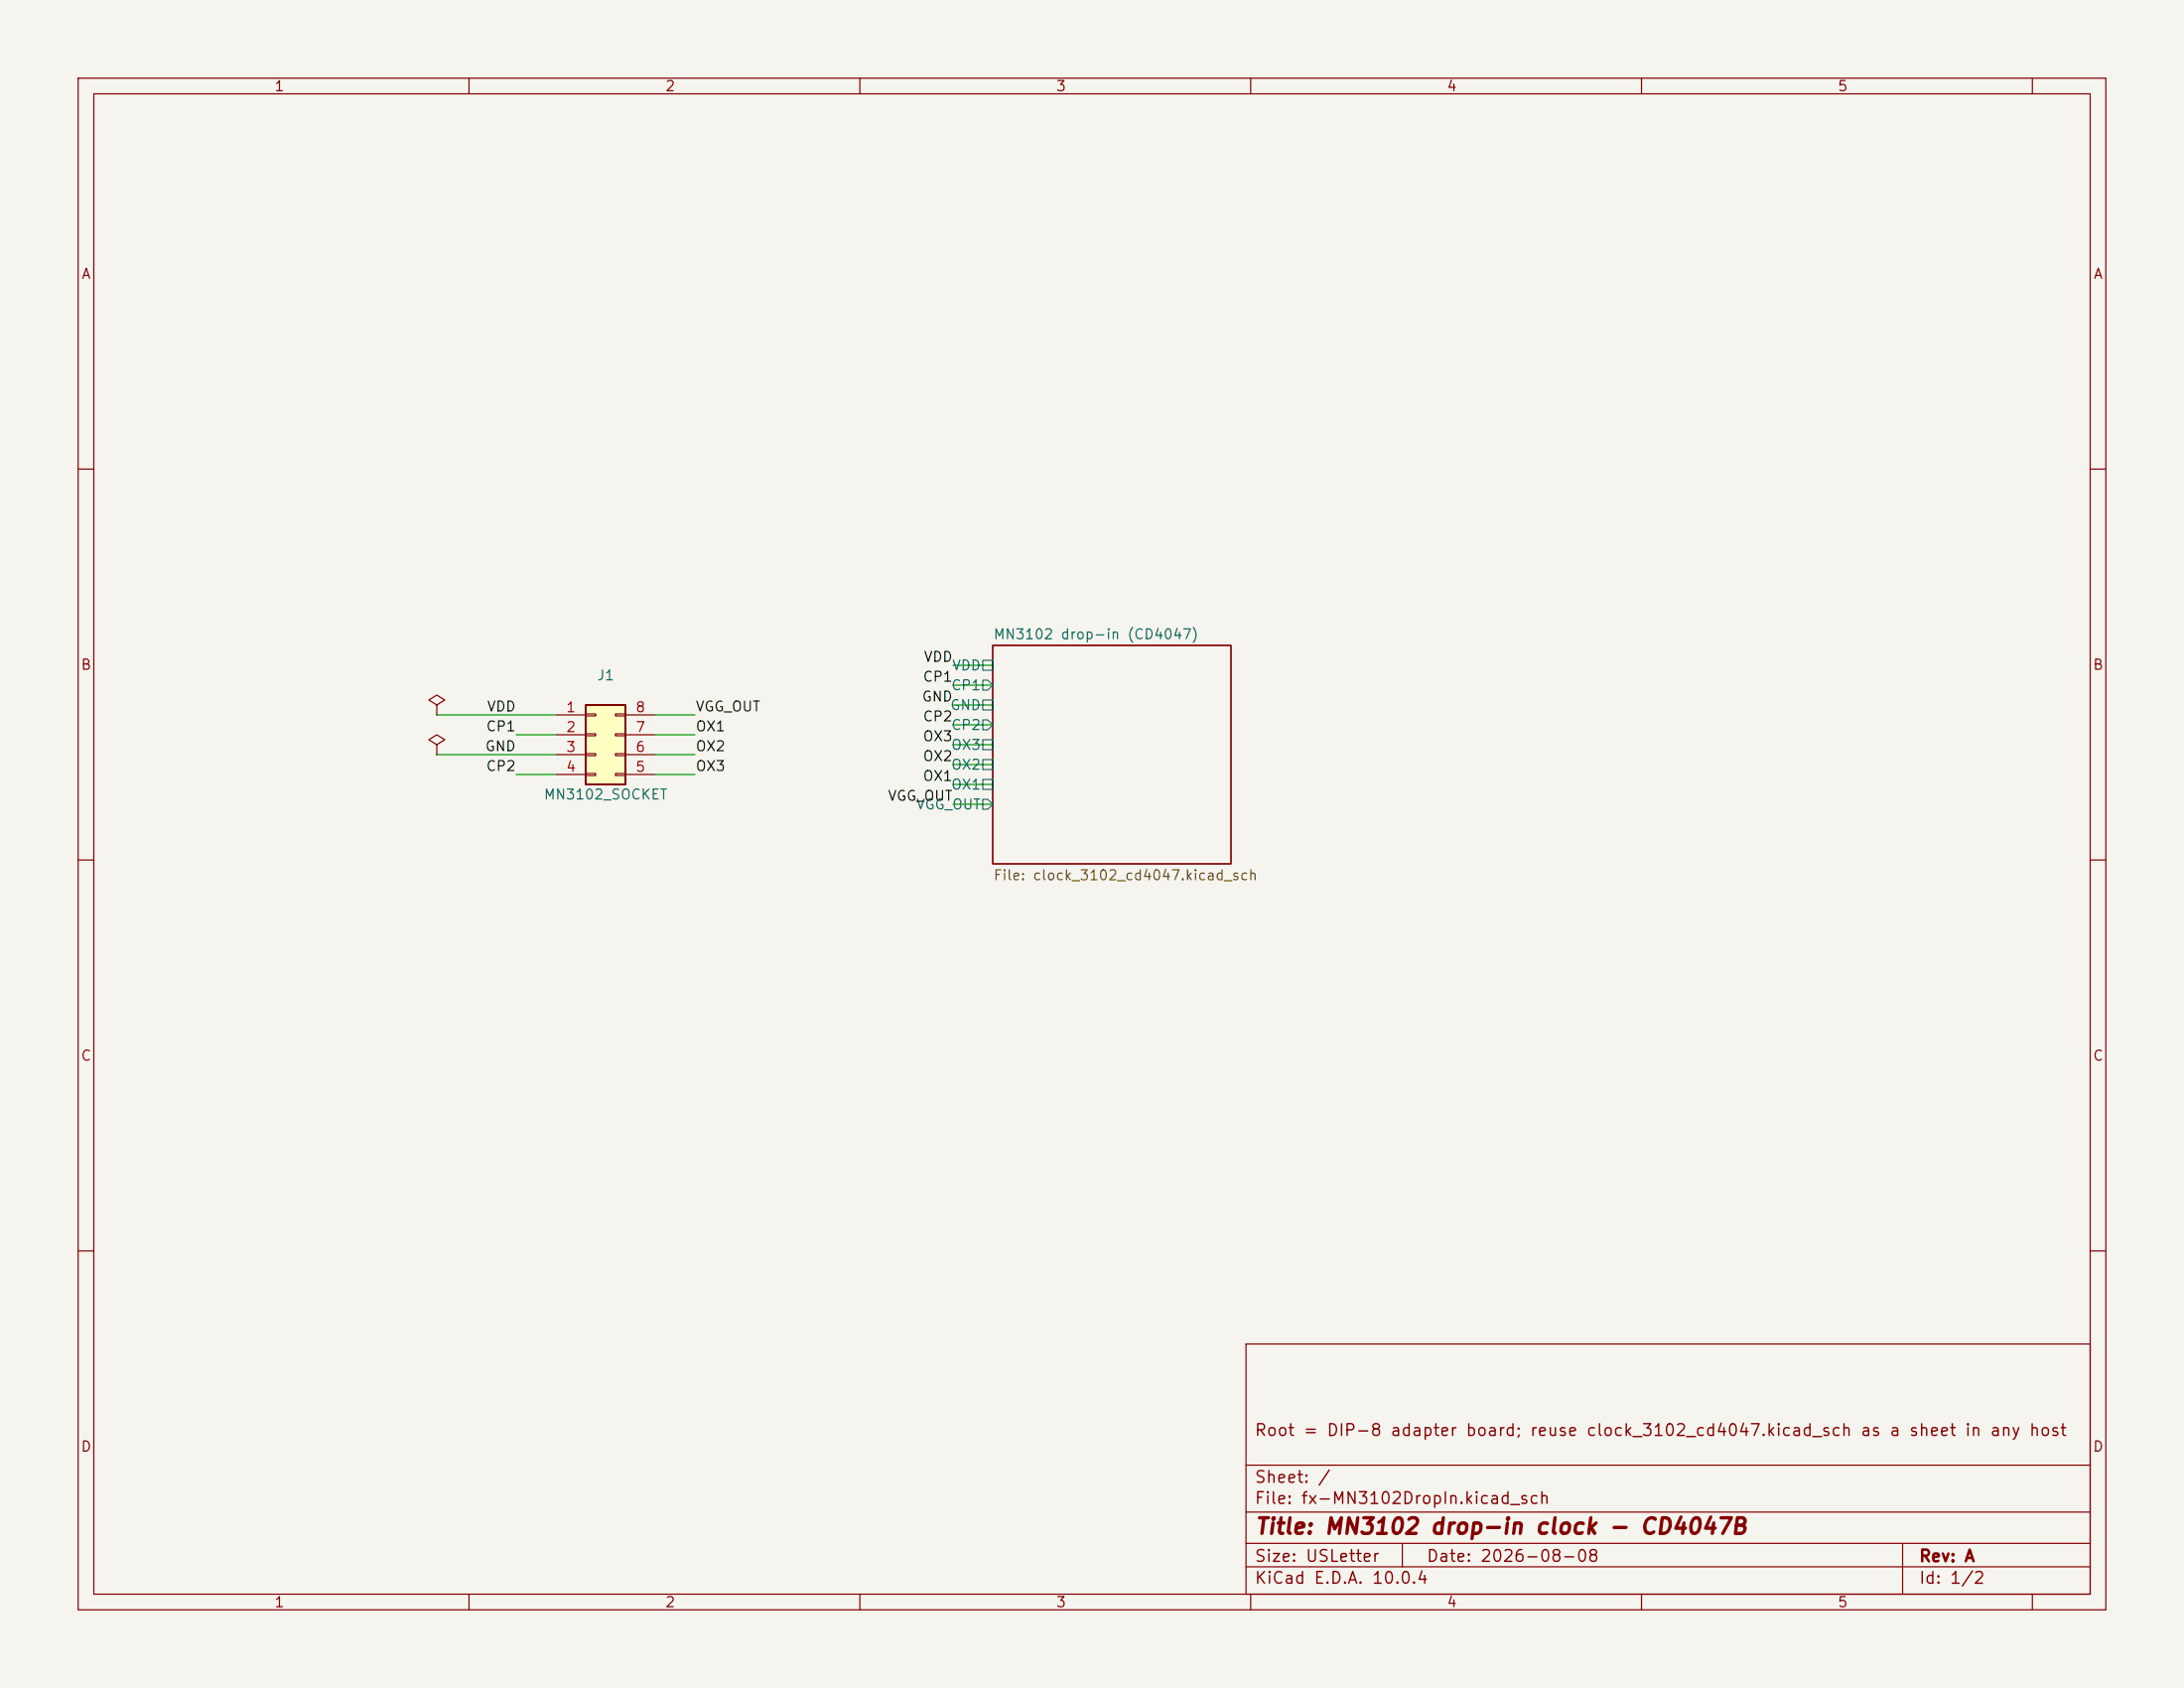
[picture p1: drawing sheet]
(kicad_sch
 (version 20250114)
 (generator "eeschema")
 (generator_version "9.0")
 (paper "USLetter")
 (title_block
  (title "MN3102 drop-in clock - CD4047B")
  (date "2026-08-08")
  (rev "A")
  (comment 1 "Root = DIP-8 adapter board; reuse clock_3102_cd4047.kicad_sch as a sheet in any host"))
 (lib_symbols
  (symbol "Connector_Generic:Conn_02x04_Counter_Clockwise"
    (pin_names
    (offset 1.016) (hide yes)) (exclude_from_sim no) (in_bom yes) (on_board yes)
    (in_pos_files yes)
    (duplicate_pin_numbers_are_jumpers no)
    (property "Reference" "J" (at 1.27 5.08 0) (show_name no) (do_not_autoplace no) (effects (font (size 1.27 1.27))))
    (property "Value" "Conn_02x04_Counter_Clockwise" (at 1.27 -7.62 0) (show_name no) (do_not_autoplace no) (effects (font (size 1.27 1.27))))
    (property "Footprint" "" (at 0 0 0) (show_name no) (do_not_autoplace no) (hide yes) (effects (font (size 1.27 1.27))))
    (property "Datasheet" "" (at 0 0 0) (show_name no) (do_not_autoplace no) (hide yes) (effects (font (size 1.27 1.27))))
    (property "Description" "Generic connector, double row, 02x04, counter clockwise pin numbering scheme (similar to DIP package numbering), script generated (kicad-library-utils/schlib/autogen/connector/)" (at 0 0 0) (show_name no) (do_not_autoplace no) (hide yes) (effects (font (size 1.27 1.27))))
    (symbol "Conn_02x04_Counter_Clockwise_1_1"
    (rectangle (start -1.27 3.81) (end 3.81 -6.35) (stroke (width 0.254) (type default)) (fill (type background)))
    (rectangle (start -1.27 2.667) (end 0 2.413) (stroke (width 0.1524) (type default)) (fill (type none)))
    (rectangle (start -1.27 0.127) (end 0 -0.127) (stroke (width 0.1524) (type default)) (fill (type none)))
    (rectangle (start -1.27 -2.413) (end 0 -2.667) (stroke (width 0.1524) (type default)) (fill (type none)))
    (rectangle (start -1.27 -4.953) (end 0 -5.207) (stroke (width 0.1524) (type default)) (fill (type none)))
    (rectangle (start 3.81 2.667) (end 2.54 2.413) (stroke (width 0.1524) (type default)) (fill (type none)))
    (rectangle (start 3.81 0.127) (end 2.54 -0.127) (stroke (width 0.1524) (type default)) (fill (type none)))
    (rectangle (start 3.81 -2.413) (end 2.54 -2.667) (stroke (width 0.1524) (type default)) (fill (type none)))
    (rectangle (start 3.81 -4.953) (end 2.54 -5.207) (stroke (width 0.1524) (type default)) (fill (type none)))
    (pin passive line (at -5.08 2.54 0) (length 3.81) (name "Pin_1" (effects (font (size 1.27 1.27)))) (number "1" (effects (font (size 1.27 1.27)))))
    (pin passive line (at -5.08 0 0) (length 3.81) (name "Pin_2" (effects (font (size 1.27 1.27)))) (number "2" (effects (font (size 1.27 1.27)))))
    (pin passive line (at -5.08 -2.54 0) (length 3.81) (name "Pin_3" (effects (font (size 1.27 1.27)))) (number "3" (effects (font (size 1.27 1.27)))))
    (pin passive line (at -5.08 -5.08 0) (length 3.81) (name "Pin_4" (effects (font (size 1.27 1.27)))) (number "4" (effects (font (size 1.27 1.27)))))
    (pin passive line (at 7.62 -5.08 180) (length 3.81) (name "Pin_5" (effects (font (size 1.27 1.27)))) (number "5" (effects (font (size 1.27 1.27)))))
    (pin passive line (at 7.62 -2.54 180) (length 3.81) (name "Pin_6" (effects (font (size 1.27 1.27)))) (number "6" (effects (font (size 1.27 1.27)))))
    (pin passive line (at 7.62 0 180) (length 3.81) (name "Pin_7" (effects (font (size 1.27 1.27)))) (number "7" (effects (font (size 1.27 1.27)))))
    (pin passive line (at 7.62 2.54 180) (length 3.81) (name "Pin_8" (effects (font (size 1.27 1.27)))) (number "8" (effects (font (size 1.27 1.27))))))
    (embedded_fonts no))
  (symbol "power:PWR_FLAG"
    (power global)
    (pin_numbers (hide yes))
    (pin_names
    (offset 0) (hide yes)) (exclude_from_sim no) (in_bom yes) (on_board yes)
    (in_pos_files yes)
    (duplicate_pin_numbers_are_jumpers no)
    (property "Reference" "#FLG" (at 0 1.905 0) (show_name no) (do_not_autoplace no) (hide yes) (effects (font (size 1.27 1.27))))
    (property "Value" "PWR_FLAG" (at 0 3.81 0) (show_name no) (do_not_autoplace no) (effects (font (size 1.27 1.27))))
    (property "Footprint" "" (at 0 0 0) (show_name no) (do_not_autoplace no) (hide yes) (effects (font (size 1.27 1.27))))
    (property "Datasheet" "" (at 0 0 0) (show_name no) (do_not_autoplace no) (hide yes) (effects (font (size 1.27 1.27))))
    (property "Description" "Special symbol for telling ERC where power comes from" (at 0 0 0) (show_name no) (do_not_autoplace no) (hide yes) (effects (font (size 1.27 1.27))))
    (symbol "PWR_FLAG_0_0"
    (pin power_out line (at 0 0 90) (length 0) (name "" (effects (font (size 1.27 1.27)))) (number "1" (effects (font (size 1.27 1.27))))))
    (symbol "PWR_FLAG_0_1"
    (polyline (pts (xy 0 0) (xy 0 1.27) (xy -1.016 1.905) (xy 0 2.54) (xy 1.016 1.905) (xy 0 1.27)) (stroke (width 0) (type default)) (fill (type none))))
    (embedded_fonts no)))
 (symbol
  (lib_id "Connector_Generic:Conn_02x04_Counter_Clockwise")
  (at 76.2 93.98 0)
  (unit 1)
  (exclude_from_sim no)
  (in_bom yes)
  (on_board yes)
  (dnp no)
  (property "Reference" "J1" (at 77.47 86.36 0) (effects (font (size 1.27 1.27))))
  (property "Value" "MN3102_SOCKET" (at 77.47 101.6 0) (effects (font (size 1.27 1.27))))
  (property "Footprint" "Package_DIP:DIP-8_W7.62mm" (at 76.2 93.98 0) (effects (font (size 1.27 1.27)) (hide yes)))
  (property "Datasheet" "~" (at 76.2 93.98 0) (effects (font (size 1.27 1.27)) (hide yes)))
  (property "Description" "DIP-8 machined-pin header into host MN3102 socket" (at 76.2 93.98 0) (effects (font (size 1.27 1.27)) (hide yes))))
 (symbol
  (lib_id "power:PWR_FLAG")
  (at 55.88 91.44 0)
  (unit 1)
  (exclude_from_sim no)
  (in_bom yes)
  (on_board yes)
  (dnp no)
  (property "Reference" "#FLG01" (at 55.88 87.44 0) (effects (font (size 1.27 1.27)) (hide yes)))
  (property "Value" "PWR_FLAG" (at 55.88 85.44 0) (effects (font (size 1.27 1.27)) (hide yes)))
  (property "Footprint" "" (at 55.88 91.44 0) (effects (font (size 1.27 1.27)) (hide yes)))
  (property "Datasheet" "~" (at 55.88 91.44 0) (effects (font (size 1.27 1.27)) (hide yes)))
  (property "Description" "" (at 55.88 91.44 0) (effects (font (size 1.27 1.27)) (hide yes))))
 (symbol
  (lib_id "power:PWR_FLAG")
  (at 55.88 96.52 0)
  (unit 1)
  (exclude_from_sim no)
  (in_bom yes)
  (on_board yes)
  (dnp no)
  (property "Reference" "#FLG02" (at 55.88 92.52 0) (effects (font (size 1.27 1.27)) (hide yes)))
  (property "Value" "PWR_FLAG" (at 55.88 90.52 0) (effects (font (size 1.27 1.27)) (hide yes)))
  (property "Footprint" "" (at 55.88 96.52 0) (effects (font (size 1.27 1.27)) (hide yes)))
  (property "Datasheet" "~" (at 55.88 96.52 0) (effects (font (size 1.27 1.27)) (hide yes)))
  (property "Description" "" (at 55.88 96.52 0) (effects (font (size 1.27 1.27)) (hide yes))))
 (wire
  (pts (xy 71.12 91.44) (xy 55.88 91.44))
  (stroke (width 0) (type default)))
 (label "VDD"
  (at 66.04 91.44 180)
  (effects (font (size 1.27 1.27)) (justify right bottom)))
 (wire
  (pts (xy 71.12 93.98) (xy 66.04 93.98))
  (stroke (width 0) (type default)))
 (label "CP1"
  (at 66.04 93.98 180)
  (effects (font (size 1.27 1.27)) (justify right bottom)))
 (wire
  (pts (xy 71.12 96.52) (xy 55.88 96.52))
  (stroke (width 0) (type default)))
 (label "GND"
  (at 66.04 96.52 180)
  (effects (font (size 1.27 1.27)) (justify right bottom)))
 (wire
  (pts (xy 71.12 99.06) (xy 66.04 99.06))
  (stroke (width 0) (type default)))
 (label "CP2"
  (at 66.04 99.06 180)
  (effects (font (size 1.27 1.27)) (justify right bottom)))
 (wire
  (pts (xy 83.82 99.06) (xy 88.9 99.06))
  (stroke (width 0) (type default)))
 (label "OX3"
  (at 88.9 99.06 0)
  (effects (font (size 1.27 1.27)) (justify left bottom)))
 (wire
  (pts (xy 83.82 96.52) (xy 88.9 96.52))
  (stroke (width 0) (type default)))
 (label "OX2"
  (at 88.9 96.52 0)
  (effects (font (size 1.27 1.27)) (justify left bottom)))
 (wire
  (pts (xy 83.82 93.98) (xy 88.9 93.98))
  (stroke (width 0) (type default)))
 (label "OX1"
  (at 88.9 93.98 0)
  (effects (font (size 1.27 1.27)) (justify left bottom)))
 (wire
  (pts (xy 83.82 91.44) (xy 88.9 91.44))
  (stroke (width 0) (type default)))
 (label "VGG_OUT"
  (at 88.9 91.44 0)
  (effects (font (size 1.27 1.27)) (justify left bottom)))
 (sheet
  (at 127 82.55)
  (size 30.48 27.94)
  (exclude_from_sim no)
  (in_bom yes)
  (on_board yes)
  (dnp no)
  (fields_autoplaced yes)
  (stroke (width 0.1524) (type solid))
  (fill (color 0 0 0 0.0000))
  (property "Sheetname" "MN3102 drop-in (CD4047)" (at 127 81.85 0) (effects (font (size 1.27 1.27)) (justify left bottom)))
  (property "Sheetfile" "clock_3102_cd4047.kicad_sch" (at 127 111.19 0) (effects (font (size 1.27 1.27)) (justify left top)))
  (pin "VDD" passive (at 127 85.09 180) (effects (font (size 1.27 1.27)) (justify right)))
  (pin "CP1" output (at 127 87.63 180) (effects (font (size 1.27 1.27)) (justify right)))
  (pin "GND" passive (at 127 90.17 180) (effects (font (size 1.27 1.27)) (justify right)))
  (pin "CP2" output (at 127 92.71 180) (effects (font (size 1.27 1.27)) (justify right)))
  (pin "OX3" passive (at 127 95.25 180) (effects (font (size 1.27 1.27)) (justify right)))
  (pin "OX2" passive (at 127 97.79 180) (effects (font (size 1.27 1.27)) (justify right)))
  (pin "OX1" passive (at 127 100.33 180) (effects (font (size 1.27 1.27)) (justify right)))
  (pin "VGG_OUT" output (at 127 102.87 180) (effects (font (size 1.27 1.27)) (justify right))))
 (wire
  (pts (xy 127 85.09) (xy 121.92 85.09))
  (stroke (width 0) (type default)))
 (label "VDD"
  (at 121.92 85.09 180)
  (effects (font (size 1.27 1.27)) (justify right bottom)))
 (wire
  (pts (xy 127 87.63) (xy 121.92 87.63))
  (stroke (width 0) (type default)))
 (label "CP1"
  (at 121.92 87.63 180)
  (effects (font (size 1.27 1.27)) (justify right bottom)))
 (wire
  (pts (xy 127 90.17) (xy 121.92 90.17))
  (stroke (width 0) (type default)))
 (label "GND"
  (at 121.92 90.17 180)
  (effects (font (size 1.27 1.27)) (justify right bottom)))
 (wire
  (pts (xy 127 92.71) (xy 121.92 92.71))
  (stroke (width 0) (type default)))
 (label "CP2"
  (at 121.92 92.71 180)
  (effects (font (size 1.27 1.27)) (justify right bottom)))
 (wire
  (pts (xy 127 95.25) (xy 121.92 95.25))
  (stroke (width 0) (type default)))
 (label "OX3"
  (at 121.92 95.25 180)
  (effects (font (size 1.27 1.27)) (justify right bottom)))
 (wire
  (pts (xy 127 97.79) (xy 121.92 97.79))
  (stroke (width 0) (type default)))
 (label "OX2"
  (at 121.92 97.79 180)
  (effects (font (size 1.27 1.27)) (justify right bottom)))
 (wire
  (pts (xy 127 100.33) (xy 121.92 100.33))
  (stroke (width 0) (type default)))
 (label "OX1"
  (at 121.92 100.33 180)
  (effects (font (size 1.27 1.27)) (justify right bottom)))
 (wire
  (pts (xy 127 102.87) (xy 121.92 102.87))
  (stroke (width 0) (type default)))
 (label "VGG_OUT"
  (at 121.92 102.87 180)
  (effects (font (size 1.27 1.27)) (justify right bottom)))
 (sheet_instances
  (path ""
   (page "1")))
 (embedded_fonts no))
